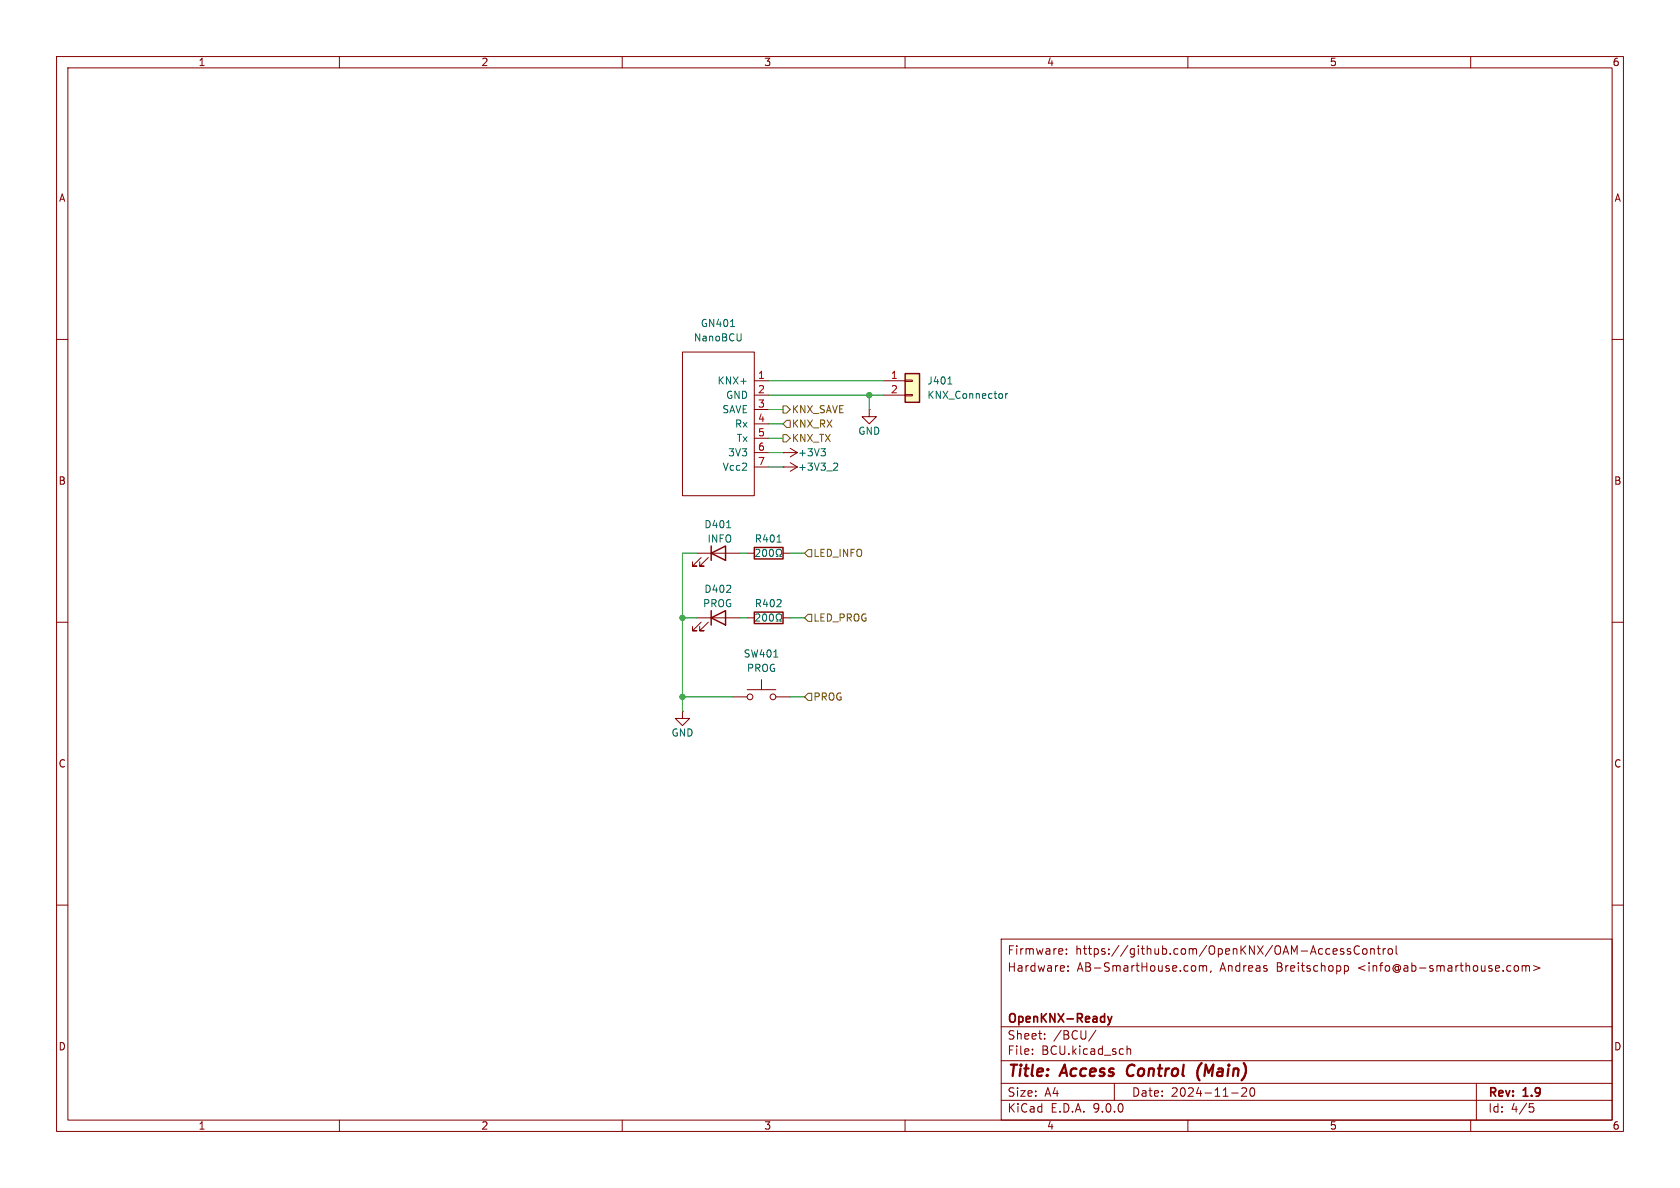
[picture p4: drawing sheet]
<svg xmlns="http://www.w3.org/2000/svg" width="297mm" height="210mm" viewBox="0 0 297 210" stroke-linecap="round" stroke-linejoin="round" font-family="sans-serif">
<g fill="none" stroke="#840000" stroke-width=".18">
<path d="M10 10h277v190h-277zM12 12h273v186h-273zM60 10v2M110 10v2M160 10v2M210 10v2M260 10v2M10 60h2M285 60h2M10 110h2M285 110h2M10 160h2"/>
<path d="M177 166h108v32h-108zM187.8 167.8l.1 .3-.7 .1M188.5 168.6v.1M188.5 167.8v.1M188.8 171.6v.1M188.8 170.8v.1M211.1 170.7l.3 .3v.4l-.3 .3M212 170.8l.5-.1 .2 .2M212 170.7v1M212.7 170.9l.2-.2 .3 .1 .1 .9M212.7 170.9v.8M214.1 171.6l-.1 .3"/>
<path d="M237.5 167.8l-.3-.1-.2 .2v.2l.5 .2v.3h-.5M237.7 170.8l.4-.1 .3 .3v.4l-.2 .2h-.5M237.7 170.7v1.5M238.7 167.8l-.3-.1-.2 .2v.2l.5 .2v.3h-.5M240.3 167.3a.6 .6 0 0 0-.7 0 .6 .6 0 0 0-.2 .8 .56 .56 0 0 0 .3 .5 .56 .56 0 0 0 .6 0M241 167.8l.4-.1 .3 .3v.4l-.3 .3-.4-.1-.1-.2v-.4zM242.3 167.8l.2-.1 .4 .1 .1 .9M242.3 167.7v1M243.5 167.7h.5M243.7 167.2v1.3l.3 .2M244.5 167.7v1M245 167.7l-.3 .1-.2 .2"/>
<path d="M245.5 167.8l.4-.1 .3 .3v.4l-.3 .3-.4-.1-.1-.2v-.4zM246.8 167.2v1.3l.2 .2M267.8 170.8l.4-.1 .3 .3v.4l-.3 .3-.4-.1-.1-.2v-.4zM269.1 170.8l.4-.1 .2 .2M269.1 170.7v1M269.7 170.9l.3-.2 .3 .1 .1 .9M269.7 170.9v.8M271.1 170.7l1.1 .4-1.1 .5M285 160h2M60 198v2M110 198v2M160 198v2"/>
<path d="M177 194.5h108M177 191.5h108M177 187.5h108M177 181.5h108M182.5 186.3v.1M182.5 185.5v.1M184.7 183.6v.1M184.7 182.8v.1M193.7 182.1l-1.2 2M197 191.5v3M199.2 184.9v1.5M199.2 185.5l.3-.1 .3 .1 .1 .9"/>
<path d="M210 198v2M217.7 193.2h1.2M220.3 192.4v.5l-.8 .9h.9M221.1 192.4a.81 .81 0 0 0 .4 1.4l.2-.1 .1-.5-.1-.8M260 198v2M261 191.5v6.5M270.4 195.1h.7M270.5 195.7h.4l.3 .3-.2 .5-.5 .1"/>
</g>
<path d="M199.5 188.5a1.27 1.27 0 0 0 0 1.6M212.4 187.9a2.35 2.35 0 0 0-.3 3.1" fill="none" stroke="#840000" stroke-width=".4"/>
<path d="M195.8 179.7l.4 1M196.6 179.7l-.4 1M196.2 180.7l-.1 .3-.3 .2" fill="none" stroke="#840000" stroke-width=".3"/>
<path d="M160 66h2.6v5.1h-2.6z" fill="#ffffc2"/>
<path d="M160 66h2.6v5.1h-2.6zM125.7 97.8l2.6-1.3v2.6zM125.7 96.5v2.6M133.3 96.8h5.1v2h-5.1zM125.7 109.2l2.6-1.2v2.5zM125.7 108v2.5M133.3 108.2h5.1v2h-5.1z" fill="none" stroke="#840000" stroke-width=".25"/>
<g fill="none" stroke="#840000" stroke-width=".18">
<path d="M120.6 62.2h12.7v25.4h-12.7zM133.3 67.3h2.6M133.3 69.9h2.6M133.3 72.4h2.6M133.3 74.9h2.6M133.3 77.5h2.6M139.7 79.2l1.3 .8M153.7 72.4v1.3h1.2l-1.2 1.2-1.3-1.2h1.3M153.7 72.4h.1M156.2 67.3h3.8M156.2 69.9h3.8M160 67.2h1.3v.2h-1.3z"/>
<path d="M160 69.7h1.3v.3h-1.3zM123.2 97.8h7.6M124 98.6l-1.6 1.5h.8h-.8v-.8M125.2 98.6l-1.5 1.5h.8h-.8v-.8M132.1 97.8h1.2M133.3 82.6h2.6M133.3 80h2.6M138.4 82.6h.1M138.4 80h.1M138.4 97.8h1.3M138.4 82.6h2.6M138.4 80h2.6"/>
<path d="M139.7 81.8l1.3 .8M141 82.6l-1.3 .7M141 80l-1.3 .8M123.2 109.2h7.6M124 110l-1.6 1.5h.8h-.8v-.8M125.2 110l-1.5 1.5h.8h-.8v-.8M132.1 109.2h1.2M138.4 109.2h1.3M120.6 125.7v1.3h1.3l-1.3 1.3-1.2-1.3h1.2M120.6 125.7h.1M129.5 123.2h2.6M132.1 121.9h5.1"/>
<path d="M134.6 120.1v1.8M137.2 123.2h2.5"/>
<circle cx="132.6" cy="123.2" r=".51"/>
<circle cx="136.7" cy="123.2" r=".51"/>
</g>
<g fill="none" stroke="#006464" stroke-width=".18">
<path d="M129.1 57.7h.8M131 59v1.1M145.1 79.3h.8l-.4 .5M145.7 79.8l.2 .2v.3l-.2 .3M167.6 67.9h.7M177.2 69.7v.6M177.8 69.6v.8M178.2 69.6l-.4 .2M128.5 93.3h.7M133.6 97.2l.5-.1 .2 .4-.8 .9h.8M134.9 97.2l.2-.1a.68 .68 0 0 1 .4 .6 .68 .68 0 0 1-.4 .7l-.2-.2-.1-.3zM136.1 97.2l.2-.1a.68 .68 0 0 1 .5 .6 .68 .68 0 0 1-.5 .7l-.2-.2-.1-.3z"/>
<path d="M137.2 98.4h.3v-.3a.54 .54 0 0 1-.2-.7 .54 .54 0 0 1 .7-.2 .58 .58 0 0 1-.1 .9v.3h.3M137.4 95.8h.7M147.6 81.9h.4l.1 .3-.8 .9h.8M133.6 108.7l.5-.2 .2 .4-.8 .9h.8M134.9 108.7l.2-.2a.68 .68 0 0 1 .4 .7 .68 .68 0 0 1-.4 .6l-.2-.1-.1-.4zM136.1 108.7l.2-.2a.68 .68 0 0 1 .5 .7 .68 .68 0 0 1-.5 .6l-.2-.1-.1-.4zM136.8 116.1h.7M137.2 109.8h.3v-.2a.54 .54 0 0 1-.2-.8 .54 .54 0 0 1 .7-.2 .58 .58 0 0 1-.1 1v.2h.3"/>
</g>
<path d="M138.4 76.8h.7l.6 .7-.6 .6h-.7zM138.4 71.8h.7l.6 .6-.6 .6h-.7zM139.1 74.3h.6v1.3h-.6l-.7-.7zM142.9 97.2h.6v1.2h-.6l-.7-.6zM142.9 108.6h.6v1.3h-.6l-.7-.7zM142.9 122.6h.6v1.2h-.6l-.7-.6z" fill="none" stroke="#725600" stroke-width=".18"/>
<g fill="none" stroke="#009600" stroke-width=".18">
<path d="M135.9 77.5h2.5M135.9 74.9h2.5M135.9 72.4h2.5M135.9 69.9h20.3M135.9 67.3h20.3M153.7 69.9v2.5M123.2 97.8h-2.6v27.9M130.8 97.8h1.3M135.9 82.6h2.5M135.9 80h2.5M139.7 97.8h2.5M120.6 109.2h2.6"/>
<path d="M130.8 109.2h1.3M139.7 109.2h2.5M120.6 123.2h8.9M139.7 123.2h2.5"/>
</g>
<g fill="#009600" stroke="#009600" stroke-width=".18">
<circle cx="120.6" cy="123.2" r=".46"/>
<circle cx="120.6" cy="109.2" r=".46"/>
<circle cx="153.7" cy="69.9" r=".46"/>
</g>
<g font-size="2.8" fill="#840000">
<text x="178" y="190.9">Title:</text>
<text x="187.7" y="190.9">Access</text>
<text x="200.1" y="190.9">Control</text>
<text x="213.3" y="190.9">(Main)</text>
</g>
<g font-size="2.1" fill="#840000">
<text x="178" y="172">Hardware:</text>
<text x="178" y="169">Firmware:</text>
<text x="190.1" y="169">https://github.com/OpenKNX/OAM-AccessControl</text>
<text x="190.4" y="172">AB-SmartHouse.com,</text>
<text x="215.7" y="172">Andreas</text>
<text x="225.8" y="172">Breitschopp</text>
<text x="240.3" y="172">&lt;info@ab-smarthouse.com&gt;</text>
<text x="178" y="184">Sheet:</text>
<text x="178" y="181.2">OpenKNX-Ready</text>
<text x="186.2" y="184">/BCU/</text>
<text x="178" y="186.7">File:</text>
<text x="184.1" y="186.7">BCU.kicad_sch</text>
<text x="178" y="196.9">KiCad</text>
<text x="178" y="194.1">Size:</text>
<text x="184.7" y="194.1">A4</text>
<text x="185.7" y="196.9">E.D.A.</text>
<text x="193.3" y="196.9">9.0.0</text>
<text x="200" y="194.1">Date:</text>
<text x="207" y="194.1">2024-11-20</text>
<text x="263" y="194.3">Rev:</text>
<text x="263" y="196.9">Id:</text>
<text x="267.1" y="196.9">4/5</text>
<text x="269.4" y="194.3">1.9</text>
</g>
<g font-size="1.8" fill="#840000">
<text x="35" y="11.9">1</text>
<text x="85" y="11.9">2</text>
<text x="135" y="11.9">3</text>
<text x="185" y="11.9">4</text>
<text x="235" y="11.9">5</text>
<text x="285" y="11.9">6</text>
<text x="10.3" y="35.9">A</text>
<text x="285.3" y="35.9">A</text>
<text x="10.3" y="85.9">B</text>
<text x="285.3" y="85.9">B</text>
<text x="10.3" y="135.9">C</text>
<text x="285.3" y="135.9">C</text>
<text x="10.3" y="185.9">D</text>
<text x="285.3" y="185.9">D</text>
<text x="35" y="199.9">1</text>
<text x="85" y="199.9">2</text>
<text x="135" y="199.9">3</text>
<text x="185" y="199.9">4</text>
<text x="235" y="199.9">5</text>
<text x="285" y="199.9">6</text>
</g>
<g font-size="1.8" fill="#006464">
<text x="123.8" y="58">GN401</text>
<text x="122.6" y="60.6">NanoBCU</text>
<text x="126.7" y="68.2">KNX+</text>
<text x="128.3" y="70.7">GND</text>
<text x="163.8" y="68.2">J401</text>
<text x="163.8" y="70.7">KNX_Connector</text>
<text x="127.6" y="73.3">SAVE</text>
<text x="129.8" y="75.8">Rx</text>
<text x="151.6" y="77.1">GND</text>
<text x="127.7" y="83.4">Vcc2</text>
<text x="128.6" y="80.9">3V3</text>
<text x="130.1" y="78.3">Tx</text>
<text x="141" y="83.4">+3V3_2</text>
<text x="141" y="80.9">+3V3</text>
<text x="124.4" y="93.6">D401</text>
<text x="125" y="96.1">INFO</text>
<text x="133.3" y="96.1">R401</text>
<text x="124.2" y="107.5">PROG</text>
<text x="124.4" y="105">D402</text>
<text x="133.3" y="107.5">R402</text>
<text x="131.4" y="116.4">SW401</text>
<text x="131.9" y="119">PROG</text>
<text x="118.6" y="130.4">GND</text>
</g>
<g font-size="1.8" fill="#a90000">
<text x="133.9" y="67.1">1</text>
<text x="133.9" y="69.6">2</text>
<text x="157.4" y="67.1">1</text>
<text x="157.4" y="69.6">2</text>
<text x="133.9" y="72.1">3</text>
<text x="133.9" y="74.7">4</text>
<text x="133.9" y="77.2">5</text>
<text x="133.9" y="79.8">6</text>
<text x="133.9" y="82.3">7</text>
</g>
<g font-size="1.8" fill="#725600">
<text x="139.9" y="75.8">KNX_RX</text>
<text x="139.9" y="73.3">KNX_SAVE</text>
<text x="139.9" y="78.3">KNX_TX</text>
<text x="143.7" y="98.7">LED_INFO</text>
<text x="143.7" y="110.1">LED_PROG</text>
<text x="143.7" y="124.1">PROG</text>
</g>
</svg>
